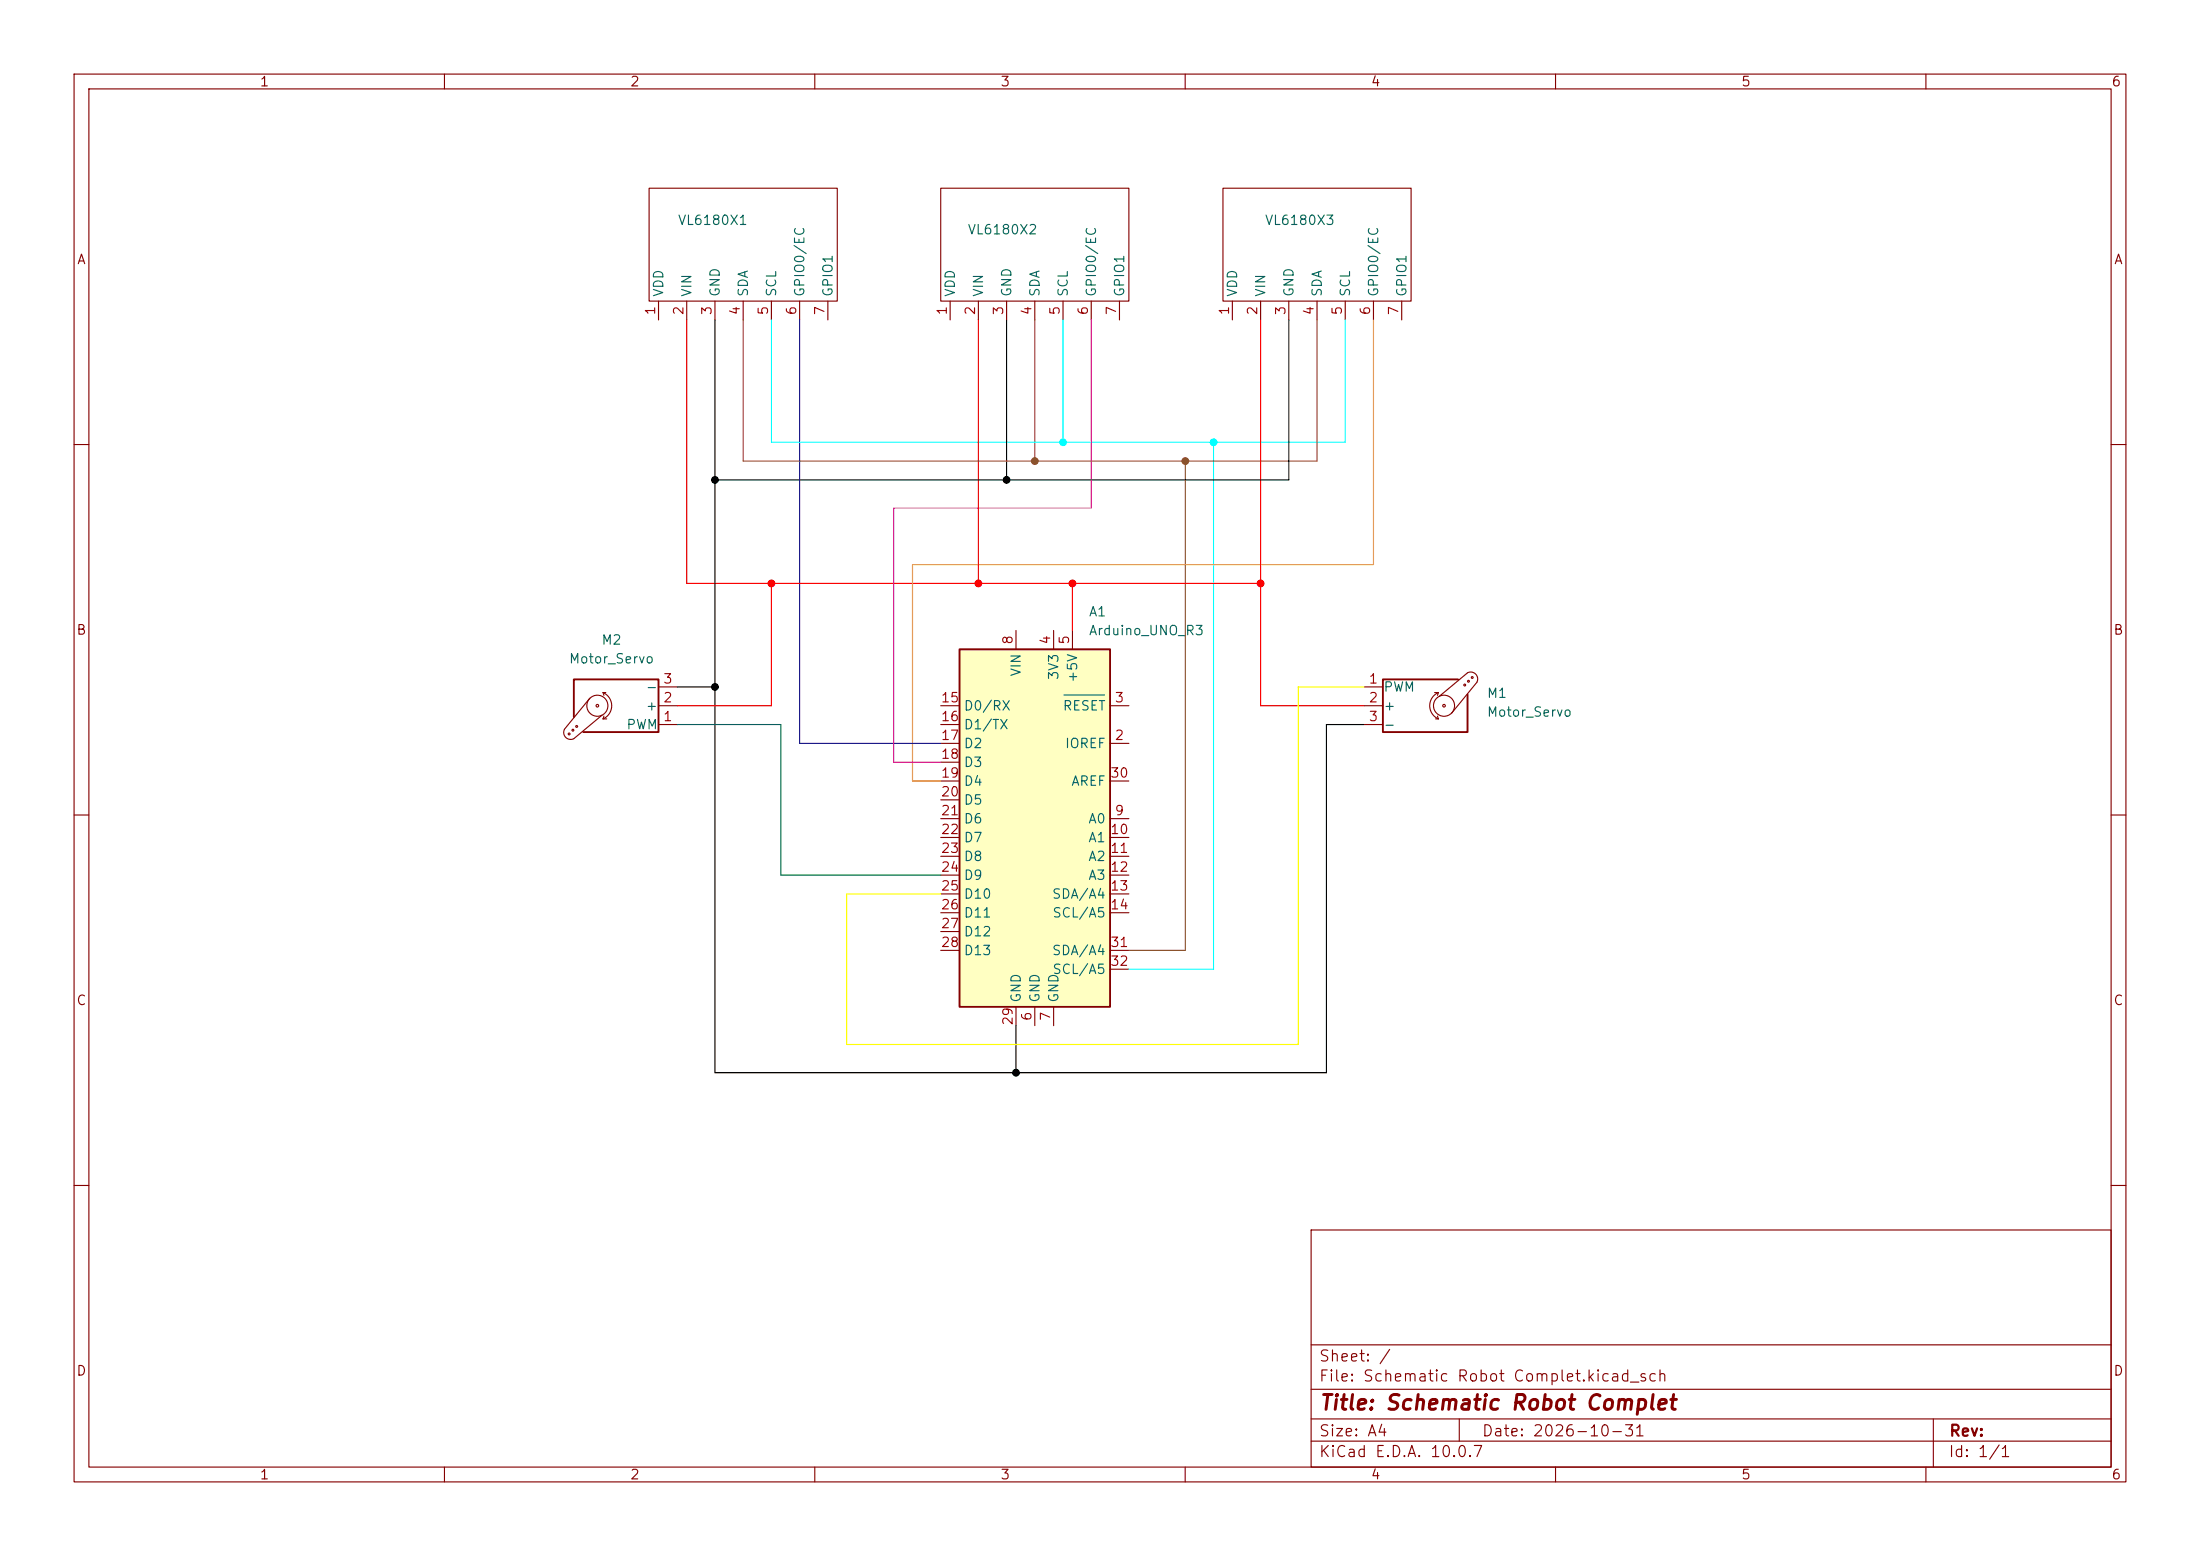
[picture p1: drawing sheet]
(kicad_sch
 (version 20260306)
 (generator "eeschema")
 (generator_version "10.0")
 (paper "A4")
 (title_block
  (title "Schematic Robot Complet")
  (date "2026-10-31"))
 (lib_symbols
  (symbol "KiCAD_Personal_components:Pololu_VL6180X" (exclude_from_sim no) (in_bom yes) (on_board yes)
   (in_pos_files yes)
   (duplicate_pin_numbers_are_jumpers no)
   (property "Reference" "VL6180X" (at 2.794 0 0) (show_name no) (do_not_autoplace no) (effects (font (size 1.27 1.27))))
   (property "Value" "" (at 0 0 0) (show_name no) (do_not_autoplace no) (effects (font (size 1.27 1.27))))
   (property "Footprint" "" (at 0 0 0) (show_name no) (do_not_autoplace no) (hide yes) (effects (font (size 1.27 1.27))))
   (property "Datasheet" "" (at 0 0 0) (show_name no) (do_not_autoplace no) (hide yes) (effects (font (size 1.27 1.27))))
   (property "Description" "" (at 0 0 0) (show_name no) (do_not_autoplace no) (hide yes) (effects (font (size 1.27 1.27))))
   (symbol "Pololu_VL6180X_0_1"
    (rectangle (start -7.62 12.7) (end 7.62 -12.7) (stroke (width 0) (type default)) (fill (type none))))
   (symbol "Pololu_VL6180X_1_1"
    (pin power_in line (at -10.16 11.43 0) (length 2.54) (name "VDD" (effects (font (size 1.27 1.27)))) (number "1" (effects (font (size 1.27 1.27)))))
    (pin power_in line (at -10.16 7.62 0) (length 2.54) (name "VIN" (effects (font (size 1.27 1.27)))) (number "2" (effects (font (size 1.27 1.27)))))
    (pin power_in line (at -10.16 3.81 0) (length 2.54) (name "GND" (effects (font (size 1.27 1.27)))) (number "3" (effects (font (size 1.27 1.27)))))
    (pin bidirectional line (at -10.16 0 0) (length 2.54) (name "SDA" (effects (font (size 1.27 1.27)))) (number "4" (effects (font (size 1.27 1.27)))))
    (pin bidirectional line (at -10.16 -3.81 0) (length 2.54) (name "SCL" (effects (font (size 1.27 1.27)))) (number "5" (effects (font (size 1.27 1.27)))))
    (pin bidirectional line (at -10.16 -7.62 0) (length 2.54) (name "GPIO0/EC" (effects (font (size 1.27 1.27)))) (number "6" (effects (font (size 1.27 1.27)))))
    (pin bidirectional line (at -10.16 -11.43 0) (length 2.54) (name "GPIO1" (effects (font (size 1.27 1.27)))) (number "7" (effects (font (size 1.27 1.27))))))
   (embedded_fonts no))
  (symbol "MCU_Module:Arduino_UNO_R3" (exclude_from_sim no) (in_bom yes) (on_board yes)
   (in_pos_files yes)
   (duplicate_pin_numbers_are_jumpers no)
   (property "Reference" "A" (at -10.16 23.495 0) (show_name no) (do_not_autoplace no) (effects (font (size 1.27 1.27)) (justify left bottom)))
   (property "Value" "Arduino_UNO_R3" (at 5.08 -26.67 0) (show_name no) (do_not_autoplace no) (effects (font (size 1.27 1.27)) (justify left top)))
   (property "Footprint" "Module:Arduino_UNO_R3" (at 0 0 0) (show_name no) (do_not_autoplace no) (hide yes) (effects (font (size 1.27 1.27)
    (italic yes))))
   (property "Datasheet" "https://www.arduino.cc/en/Main/arduinoBoardUno" (at 0 0 0) (show_name no) (do_not_autoplace no) (hide yes) (effects (font (size 1.27 1.27))))
   (property "Description" "Arduino UNO Microcontroller Module, release 3" (at 0 0 0) (show_name no) (do_not_autoplace no) (hide yes) (effects (font (size 1.27 1.27))))
   (symbol "Arduino_UNO_R3_0_1"
    (rectangle (start -10.16 22.86) (end 10.16 -25.4) (stroke (width 0.254) (type default)) (fill (type background))))
   (symbol "Arduino_UNO_R3_1_1"
    (pin no_connect line (at -10.16 -20.32 0) (length 2.54) (hide yes) (name "NC" (effects (font (size 1.27 1.27)))) (number "1" (effects (font (size 1.27 1.27)))))
    (pin output line (at 12.7 10.16 180) (length 2.54) (name "IOREF" (effects (font (size 1.27 1.27)))) (number "2" (effects (font (size 1.27 1.27)))))
    (pin input line (at 12.7 15.24 180) (length 2.54) (name "~{RESET}" (effects (font (size 1.27 1.27)))) (number "3" (effects (font (size 1.27 1.27)))))
    (pin power_out line (at 2.54 25.4 270) (length 2.54) (name "3V3" (effects (font (size 1.27 1.27)))) (number "4" (effects (font (size 1.27 1.27)))))
    (pin power_out line (at 5.08 25.4 270) (length 2.54) (name "+5V" (effects (font (size 1.27 1.27)))) (number "5" (effects (font (size 1.27 1.27)))))
    (pin power_in line (at 0 -27.94 90) (length 2.54) (name "GND" (effects (font (size 1.27 1.27)))) (number "6" (effects (font (size 1.27 1.27)))))
    (pin power_in line (at 2.54 -27.94 90) (length 2.54) (name "GND" (effects (font (size 1.27 1.27)))) (number "7" (effects (font (size 1.27 1.27)))))
    (pin power_in line (at -2.54 25.4 270) (length 2.54) (name "VIN" (effects (font (size 1.27 1.27)))) (number "8" (effects (font (size 1.27 1.27)))))
    (pin bidirectional line (at 12.7 0 180) (length 2.54) (name "A0" (effects (font (size 1.27 1.27)))) (number "9" (effects (font (size 1.27 1.27)))))
    (pin bidirectional line (at 12.7 -2.54 180) (length 2.54) (name "A1" (effects (font (size 1.27 1.27)))) (number "10" (effects (font (size 1.27 1.27)))))
    (pin bidirectional line (at 12.7 -5.08 180) (length 2.54) (name "A2" (effects (font (size 1.27 1.27)))) (number "11" (effects (font (size 1.27 1.27)))))
    (pin bidirectional line (at 12.7 -7.62 180) (length 2.54) (name "A3" (effects (font (size 1.27 1.27)))) (number "12" (effects (font (size 1.27 1.27)))))
    (pin bidirectional line (at 12.7 -10.16 180) (length 2.54) (name "SDA/A4" (effects (font (size 1.27 1.27)))) (number "13" (effects (font (size 1.27 1.27)))))
    (pin bidirectional line (at 12.7 -12.7 180) (length 2.54) (name "SCL/A5" (effects (font (size 1.27 1.27)))) (number "14" (effects (font (size 1.27 1.27)))))
    (pin bidirectional line (at -12.7 15.24 0) (length 2.54) (name "D0/RX" (effects (font (size 1.27 1.27)))) (number "15" (effects (font (size 1.27 1.27)))))
    (pin bidirectional line (at -12.7 12.7 0) (length 2.54) (name "D1/TX" (effects (font (size 1.27 1.27)))) (number "16" (effects (font (size 1.27 1.27)))))
    (pin bidirectional line (at -12.7 10.16 0) (length 2.54) (name "D2" (effects (font (size 1.27 1.27)))) (number "17" (effects (font (size 1.27 1.27)))))
    (pin bidirectional line (at -12.7 7.62 0) (length 2.54) (name "D3" (effects (font (size 1.27 1.27)))) (number "18" (effects (font (size 1.27 1.27)))))
    (pin bidirectional line (at -12.7 5.08 0) (length 2.54) (name "D4" (effects (font (size 1.27 1.27)))) (number "19" (effects (font (size 1.27 1.27)))))
    (pin bidirectional line (at -12.7 2.54 0) (length 2.54) (name "D5" (effects (font (size 1.27 1.27)))) (number "20" (effects (font (size 1.27 1.27)))))
    (pin bidirectional line (at -12.7 0 0) (length 2.54) (name "D6" (effects (font (size 1.27 1.27)))) (number "21" (effects (font (size 1.27 1.27)))))
    (pin bidirectional line (at -12.7 -2.54 0) (length 2.54) (name "D7" (effects (font (size 1.27 1.27)))) (number "22" (effects (font (size 1.27 1.27)))))
    (pin bidirectional line (at -12.7 -5.08 0) (length 2.54) (name "D8" (effects (font (size 1.27 1.27)))) (number "23" (effects (font (size 1.27 1.27)))))
    (pin bidirectional line (at -12.7 -7.62 0) (length 2.54) (name "D9" (effects (font (size 1.27 1.27)))) (number "24" (effects (font (size 1.27 1.27)))))
    (pin bidirectional line (at -12.7 -10.16 0) (length 2.54) (name "D10" (effects (font (size 1.27 1.27)))) (number "25" (effects (font (size 1.27 1.27)))))
    (pin bidirectional line (at -12.7 -12.7 0) (length 2.54) (name "D11" (effects (font (size 1.27 1.27)))) (number "26" (effects (font (size 1.27 1.27)))))
    (pin bidirectional line (at -12.7 -15.24 0) (length 2.54) (name "D12" (effects (font (size 1.27 1.27)))) (number "27" (effects (font (size 1.27 1.27)))))
    (pin bidirectional line (at -12.7 -17.78 0) (length 2.54) (name "D13" (effects (font (size 1.27 1.27)))) (number "28" (effects (font (size 1.27 1.27)))))
    (pin power_in line (at -2.54 -27.94 90) (length 2.54) (name "GND" (effects (font (size 1.27 1.27)))) (number "29" (effects (font (size 1.27 1.27)))))
    (pin input line (at 12.7 5.08 180) (length 2.54) (name "AREF" (effects (font (size 1.27 1.27)))) (number "30" (effects (font (size 1.27 1.27)))))
    (pin bidirectional line (at 12.7 -17.78 180) (length 2.54) (name "SDA/A4" (effects (font (size 1.27 1.27)))) (number "31" (effects (font (size 1.27 1.27)))))
    (pin bidirectional line (at 12.7 -20.32 180) (length 2.54) (name "SCL/A5" (effects (font (size 1.27 1.27)))) (number "32" (effects (font (size 1.27 1.27))))))
   (embedded_fonts no))
  (symbol "Motor:Motor_Servo"
   (pin_names
    (offset 0.0254)) (exclude_from_sim no) (in_bom yes) (on_board yes)
   (in_pos_files yes)
   (duplicate_pin_numbers_are_jumpers no)
   (property "Reference" "M" (at -5.08 4.445 0) (show_name no) (do_not_autoplace no) (effects (font (size 1.27 1.27)) (justify left)))
   (property "Value" "Motor_Servo" (at -5.08 -4.064 0) (show_name no) (do_not_autoplace no) (effects (font (size 1.27 1.27)) (justify left top)))
   (property "Footprint" "" (at 0 -4.826 0) (show_name no) (do_not_autoplace no) (hide yes) (effects (font (size 1.27 1.27))))
   (property "Datasheet" "http://forums.parallax.com/uploads/attachments/46831/74481.png" (at 0 -4.826 0) (show_name no) (do_not_autoplace no) (hide yes) (effects (font (size 1.27 1.27))))
   (property "Description" "Servo Motor (Futaba, HiTec, JR connector)" (at 0 0 0) (show_name no) (do_not_autoplace no) (hide yes) (effects (font (size 1.27 1.27))))
   (symbol "Motor_Servo_0_1"
    (polyline (pts (xy 2.413 1.778) (xy 1.905 1.778)) (stroke (width 0) (type default)) (fill (type none)))
    (polyline (pts (xy 2.413 1.778) (xy 2.286 1.397)) (stroke (width 0) (type default)) (fill (type none)))
    (polyline (pts (xy 2.413 -1.778) (xy 2.032 -1.778)) (stroke (width 0) (type default)) (fill (type none)))
    (polyline (pts (xy 2.413 -1.778) (xy 2.286 -1.397)) (stroke (width 0) (type default)) (fill (type none)))
    (arc (start 2.413 -1.778) (mid 1.2406 0) (end 2.413 1.778) (stroke (width 0) (type default)) (fill (type none)))
    (circle (center 3.175 0) (radius 0.1778) (stroke (width 0) (type default)) (fill (type none)))
    (circle (center 3.175 0) (radius 1.4224) (stroke (width 0) (type default)) (fill (type none)))
    (polyline (pts (xy 5.08 3.556) (xy -5.08 3.556) (xy -5.08 -3.556) (xy 6.35 -3.556) (xy 6.35 1.524)) (stroke (width 0.254) (type default)) (fill (type none)))
    (circle (center 5.969 2.794) (radius 0.127) (stroke (width 0) (type default)) (fill (type none)))
    (polyline (pts (xy 6.35 4.445) (xy 2.54 1.27)) (stroke (width 0) (type default)) (fill (type none)))
    (circle (center 6.477 3.302) (radius 0.127) (stroke (width 0) (type default)) (fill (type none)))
    (arc (start 6.35 4.445) (mid 7.4487 4.2737) (end 7.62 3.175) (stroke (width 0) (type default)) (fill (type none)))
    (circle (center 6.985 3.81) (radius 0.127) (stroke (width 0) (type default)) (fill (type none)))
    (polyline (pts (xy 7.62 3.175) (xy 4.191 -1.016)) (stroke (width 0) (type default)) (fill (type none))))
   (symbol "Motor_Servo_1_1"
    (pin passive line (at -7.62 2.54 0) (length 2.54) (name "PWM" (effects (font (size 1.27 1.27)))) (number "1" (effects (font (size 1.27 1.27)))))
    (pin passive line (at -7.62 0 0) (length 2.54) (name "+" (effects (font (size 1.27 1.27)))) (number "2" (effects (font (size 1.27 1.27)))))
    (pin passive line (at -7.62 -2.54 0) (length 2.54) (name "-" (effects (font (size 1.27 1.27)))) (number "3" (effects (font (size 1.27 1.27))))))
   (embedded_fonts no)))
 (junction
  (at 135.89 64.77)
  (diameter 0)
  (color 0 0 0 1))
 (junction
  (at 139.7 62.23)
  (diameter 0)
  (color 137 81 41 1))
 (junction
  (at 163.83 59.69)
  (diameter 0)
  (color 0 255 255 1))
 (junction
  (at 160.02 62.23)
  (diameter 0)
  (color 137 81 41 1))
 (junction
  (at 143.51 59.69)
  (diameter 0)
  (color 0 255 255 1))
 (junction
  (at 104.14 78.74)
  (diameter 0)
  (color 255 0 0 1))
 (junction
  (at 96.52 64.77)
  (diameter 0)
  (color 0 0 0 1))
 (junction
  (at 144.78 78.74)
  (diameter 0)
  (color 255 0 0 1))
 (junction
  (at 96.52 92.71)
  (diameter 0)
  (color 0 0 0 1))
 (junction
  (at 137.16 144.78)
  (diameter 0)
  (color 0 0 0 1))
 (junction
  (at 132.08 78.74)
  (diameter 0)
  (color 255 0 0 1))
 (junction
  (at 170.18 78.74)
  (diameter 0)
  (color 255 0 0 1))
 (wire
  (pts (xy 179.07 144.78) (xy 137.16 144.78))
  (stroke (width 0) (type default) (color 0 0 0 1)))
 (wire
  (pts (xy 170.18 78.74) (xy 144.78 78.74))
  (stroke (width 0) (type default) (color 255 0 0 1)))
 (wire
  (pts (xy 100.33 43.18) (xy 100.33 62.23))
  (stroke (width 0) (type default) (color 137 81 41 1)))
 (wire
  (pts (xy 96.52 144.78) (xy 137.16 144.78))
  (stroke (width 0) (type default) (color 0 0 0 1)))
 (wire
  (pts (xy 144.78 78.74) (xy 144.78 85.09))
  (stroke (width 0) (type default) (color 255 0 0 1)))
 (wire
  (pts (xy 104.14 95.25) (xy 104.14 78.74))
  (stroke (width 0) (type default) (color 255 0 0 1)))
 (wire
  (pts (xy 96.52 92.71) (xy 96.52 144.78))
  (stroke (width 0) (type default) (color 0 0 0 1)))
 (wire
  (pts (xy 177.8 62.23) (xy 160.02 62.23))
  (stroke (width 0) (type default) (color 137 81 41 1)))
 (wire
  (pts (xy 91.44 97.79) (xy 105.41 97.79))
  (stroke (width 0) (type default)))
 (wire
  (pts (xy 105.41 118.11) (xy 127 118.11))
  (stroke (width 0) (type default)))
 (wire
  (pts (xy 104.14 43.18) (xy 104.14 59.69))
  (stroke (width 0) (type default) (color 0 255 255 1)))
 (wire
  (pts (xy 147.32 43.18) (xy 147.32 68.58))
  (stroke (width 0) (type default) (color 255 0 255 1)))
 (wire
  (pts (xy 120.65 68.58) (xy 120.65 102.87))
  (stroke (width 0) (type default) (color 255 0 255 1)))
 (wire
  (pts (xy 170.18 43.18) (xy 170.18 78.74))
  (stroke (width 0) (type default) (color 255 0 0 1)))
 (wire
  (pts (xy 96.52 64.77) (xy 96.52 92.71))
  (stroke (width 0) (type default) (color 0 0 0 1)))
 (wire
  (pts (xy 105.41 97.79) (xy 105.41 118.11))
  (stroke (width 0) (type default)))
 (wire
  (pts (xy 160.02 128.27) (xy 152.4 128.27))
  (stroke (width 0) (type default) (color 137 81 41 1)))
 (wire
  (pts (xy 181.61 59.69) (xy 163.83 59.69))
  (stroke (width 0) (type default) (color 0 255 255 1)))
 (wire
  (pts (xy 185.42 76.2) (xy 123.19 76.2))
  (stroke (width 0) (type default) (color 255 153 0 1)))
 (wire
  (pts (xy 107.95 100.33) (xy 127 100.33))
  (stroke (width 0) (type default) (color 0 0 255 1)))
 (wire
  (pts (xy 179.07 97.79) (xy 179.07 144.78))
  (stroke (width 0) (type default) (color 0 0 0 1)))
 (wire
  (pts (xy 184.15 97.79) (xy 179.07 97.79))
  (stroke (width 0) (type default) (color 0 0 0 1)))
 (wire
  (pts (xy 135.89 43.18) (xy 135.89 64.77))
  (stroke (width 0) (type default) (color 0 0 0 1)))
 (wire
  (pts (xy 163.83 130.81) (xy 163.83 59.69))
  (stroke (width 0) (type default) (color 0 255 255 1)))
 (wire
  (pts (xy 152.4 130.81) (xy 163.83 130.81))
  (stroke (width 0) (type default) (color 0 255 255 1)))
 (wire
  (pts (xy 181.61 59.69) (xy 181.61 43.18))
  (stroke (width 0) (type default) (color 0 255 255 1)))
 (wire
  (pts (xy 177.8 43.18) (xy 177.8 62.23))
  (stroke (width 0) (type default) (color 137 81 41 1)))
 (wire
  (pts (xy 147.32 68.58) (xy 120.65 68.58))
  (stroke (width 0) (type default) (color 255 0 255 1)))
 (wire
  (pts (xy 185.42 43.18) (xy 185.42 76.2))
  (stroke (width 0) (type default) (color 255 153 0 1)))
 (wire
  (pts (xy 143.51 43.18) (xy 143.51 59.69))
  (stroke (width 0) (type default) (color 0 255 255 1)))
 (wire
  (pts (xy 160.02 62.23) (xy 160.02 128.27))
  (stroke (width 0) (type default) (color 137 81 41 1)))
 (wire
  (pts (xy 175.26 92.71) (xy 175.26 140.97))
  (stroke (width 0) (type default) (color 255 255 0 1)))
 (wire
  (pts (xy 96.52 43.18) (xy 96.52 64.77))
  (stroke (width 0) (type default) (color 0 0 0 1)))
 (wire
  (pts (xy 139.7 43.18) (xy 139.7 62.23))
  (stroke (width 0) (type default) (color 137 81 41 1)))
 (wire
  (pts (xy 92.71 78.74) (xy 104.14 78.74))
  (stroke (width 0) (type default) (color 255 0 0 1)))
 (wire
  (pts (xy 91.44 92.71) (xy 96.52 92.71))
  (stroke (width 0) (type default) (color 0 0 0 1)))
 (wire
  (pts (xy 170.18 95.25) (xy 170.18 78.74))
  (stroke (width 0) (type default) (color 255 0 0 1)))
 (wire
  (pts (xy 173.99 43.18) (xy 173.99 64.77))
  (stroke (width 0) (type default) (color 0 0 0 1)))
 (wire
  (pts (xy 91.44 95.25) (xy 104.14 95.25))
  (stroke (width 0) (type default) (color 255 0 0 1)))
 (wire
  (pts (xy 104.14 78.74) (xy 144.78 78.74))
  (stroke (width 0) (type default) (color 255 0 0 1)))
 (wire
  (pts (xy 107.95 43.18) (xy 107.95 100.33))
  (stroke (width 0) (type default) (color 0 0 255 1)))
 (wire
  (pts (xy 104.14 59.69) (xy 163.83 59.69))
  (stroke (width 0) (type default) (color 0 255 255 1)))
 (wire
  (pts (xy 92.71 43.18) (xy 92.71 78.74))
  (stroke (width 0) (type default) (color 255 0 0 1)))
 (wire
  (pts (xy 96.52 64.77) (xy 173.99 64.77))
  (stroke (width 0) (type default) (color 0 0 0 1)))
 (wire
  (pts (xy 184.15 92.71) (xy 175.26 92.71))
  (stroke (width 0) (type default) (color 255 255 0 1)))
 (wire
  (pts (xy 100.33 62.23) (xy 160.02 62.23))
  (stroke (width 0) (type default) (color 137 81 41 1)))
 (wire
  (pts (xy 184.15 95.25) (xy 170.18 95.25))
  (stroke (width 0) (type default) (color 255 0 0 1)))
 (wire
  (pts (xy 114.3 140.97) (xy 114.3 120.65))
  (stroke (width 0) (type default) (color 255 255 0 1)))
 (wire
  (pts (xy 132.08 43.18) (xy 132.08 78.74))
  (stroke (width 0) (type default) (color 255 0 0 1)))
 (wire
  (pts (xy 137.16 144.78) (xy 137.16 138.43))
  (stroke (width 0) (type default) (color 0 0 0 1)))
 (wire
  (pts (xy 114.3 120.65) (xy 127 120.65))
  (stroke (width 0) (type default) (color 255 255 0 1)))
 (wire
  (pts (xy 123.19 76.2) (xy 123.19 105.41))
  (stroke (width 0) (type default) (color 255 153 0 1)))
 (wire
  (pts (xy 175.26 140.97) (xy 114.3 140.97))
  (stroke (width 0) (type default) (color 255 255 0 1)))
 (wire
  (pts (xy 123.19 105.41) (xy 127 105.41))
  (stroke (width 0) (type default) (color 255 153 0 1)))
 (wire
  (pts (xy 120.65 102.87) (xy 127 102.87))
  (stroke (width 0) (type default) (color 255 0 255 1)))
 (symbol
  (lib_id "Motor:Motor_Servo")
  (at 191.77 95.25 0)
  (unit 1)
  (body_style 1)
  (exclude_from_sim no)
  (in_bom yes)
  (on_board yes)
  (in_pos_files yes)
  (dnp no)
  (fields_autoplaced yes)
  (property "Reference" "M1" (at 200.66 93.5468 0) (show_name no) (do_not_autoplace no) (effects (font (size 1.27 1.27)) (justify left)))
  (property "Value" "Motor_Servo" (at 200.66 96.0868 0) (show_name no) (do_not_autoplace no) (effects (font (size 1.27 1.27)) (justify left)))
  (property "Footprint" "" (at 191.77 100.076 0) (hide yes) (show_name no) (do_not_autoplace no) (effects (font (size 1.27 1.27))))
  (property "Datasheet" "http://forums.parallax.com/uploads/attachments/46831/74481.png" (at 191.77 100.076 0) (hide yes) (show_name no) (do_not_autoplace no) (effects (font (size 1.27 1.27))))
  (property "Description" "Servo Motor (Futaba, HiTec, JR connector)" (at 191.77 95.25 0) (hide yes) (show_name no) (do_not_autoplace no) (effects (font (size 1.27 1.27))))
  (pin "1")
  (pin "2")
  (pin "3"))
 (symbol
  (lib_id "Motor:Motor_Servo")
  (at 83.82 95.25 180)
  (unit 1)
  (body_style 1)
  (exclude_from_sim no)
  (in_bom yes)
  (on_board yes)
  (in_pos_files yes)
  (dnp no)
  (fields_autoplaced yes)
  (property "Reference" "M2" (at 82.5639 86.36 0) (show_name no) (do_not_autoplace no) (effects (font (size 1.27 1.27))))
  (property "Value" "Motor_Servo" (at 82.5639 88.9 0) (show_name no) (do_not_autoplace no) (effects (font (size 1.27 1.27))))
  (property "Footprint" "" (at 83.82 90.424 0) (hide yes) (show_name no) (do_not_autoplace no) (effects (font (size 1.27 1.27))))
  (property "Datasheet" "http://forums.parallax.com/uploads/attachments/46831/74481.png" (at 83.82 90.424 0) (hide yes) (show_name no) (do_not_autoplace no) (effects (font (size 1.27 1.27))))
  (property "Description" "Servo Motor (Futaba, HiTec, JR connector)" (at 83.82 95.25 0) (hide yes) (show_name no) (do_not_autoplace no) (effects (font (size 1.27 1.27))))
  (pin "1")
  (pin "2")
  (pin "3"))
 (symbol
  (lib_id "KiCAD_Personal_components:Pololu_VL6180X")
  (at 100.33 33.02 90)
  (unit 1)
  (body_style 1)
  (exclude_from_sim no)
  (in_bom yes)
  (on_board yes)
  (in_pos_files yes)
  (dnp no)
  (property "Reference" "VL6180X1" (at 91.44 29.718 90) (show_name no) (do_not_autoplace no) (effects (font (size 1.27 1.27)) (justify right)))
  (property "Value" "" (at 100.33 33.02 0) (show_name no) (do_not_autoplace no) (effects (font (size 1.27 1.27))))
  (property "Footprint" "" (at 100.33 33.02 0) (hide yes) (show_name no) (do_not_autoplace no) (effects (font (size 1.27 1.27))))
  (property "Datasheet" "" (at 100.33 33.02 0) (hide yes) (show_name no) (do_not_autoplace no) (effects (font (size 1.27 1.27))))
  (property "Description" "" (at 100.33 33.02 0) (hide yes) (show_name no) (do_not_autoplace no) (effects (font (size 1.27 1.27))))
  (pin "6")
  (pin "5")
  (pin "2")
  (pin "3")
  (pin "7")
  (pin "4")
  (pin "1"))
 (symbol
  (lib_id "MCU_Module:Arduino_UNO_R3")
  (at 139.7 110.49 0)
  (unit 1)
  (body_style 1)
  (exclude_from_sim no)
  (in_bom yes)
  (on_board yes)
  (in_pos_files yes)
  (dnp no)
  (fields_autoplaced yes)
  (property "Reference" "A1" (at 146.9233 82.55 0) (show_name no) (do_not_autoplace no) (effects (font (size 1.27 1.27)) (justify left)))
  (property "Value" "Arduino_UNO_R3" (at 146.9233 85.09 0) (show_name no) (do_not_autoplace no) (effects (font (size 1.27 1.27)) (justify left)))
  (property "Footprint" "Module:Arduino_UNO_R3" (at 139.7 110.49 0) (hide yes) (show_name no) (do_not_autoplace no) (effects (font (size 1.27 1.27)
    (italic yes))))
  (property "Datasheet" "https://www.arduino.cc/en/Main/arduinoBoardUno" (at 139.7 110.49 0) (hide yes) (show_name no) (do_not_autoplace no) (effects (font (size 1.27 1.27))))
  (property "Description" "Arduino UNO Microcontroller Module, release 3" (at 139.7 110.49 0) (hide yes) (show_name no) (do_not_autoplace no) (effects (font (size 1.27 1.27))))
  (pin "29")
  (pin "6")
  (pin "27")
  (pin "20")
  (pin "4")
  (pin "1")
  (pin "2")
  (pin "7")
  (pin "30")
  (pin "18")
  (pin "3")
  (pin "17")
  (pin "21")
  (pin "5")
  (pin "19")
  (pin "22")
  (pin "28")
  (pin "25")
  (pin "23")
  (pin "8")
  (pin "9")
  (pin "32")
  (pin "26")
  (pin "31")
  (pin "24")
  (pin "10")
  (pin "11")
  (pin "12")
  (pin "13")
  (pin "14")
  (pin "15")
  (pin "16"))
 (symbol
  (lib_id "KiCAD_Personal_components:Pololu_VL6180X")
  (at 139.7 33.02 90)
  (unit 1)
  (body_style 1)
  (exclude_from_sim no)
  (in_bom yes)
  (on_board yes)
  (in_pos_files yes)
  (dnp no)
  (property "Reference" "VL6180X2" (at 130.556 30.988 90) (show_name no) (do_not_autoplace no) (effects (font (size 1.27 1.27)) (justify right)))
  (property "Value" "" (at 139.7 33.02 0) (show_name no) (do_not_autoplace no) (effects (font (size 1.27 1.27))))
  (property "Footprint" "" (at 139.7 33.02 0) (hide yes) (show_name no) (do_not_autoplace no) (effects (font (size 1.27 1.27))))
  (property "Datasheet" "" (at 139.7 33.02 0) (hide yes) (show_name no) (do_not_autoplace no) (effects (font (size 1.27 1.27))))
  (property "Description" "" (at 139.7 33.02 0) (hide yes) (show_name no) (do_not_autoplace no) (effects (font (size 1.27 1.27))))
  (pin "6")
  (pin "5")
  (pin "2")
  (pin "3")
  (pin "7")
  (pin "4")
  (pin "1"))
 (symbol
  (lib_id "KiCAD_Personal_components:Pololu_VL6180X")
  (at 177.8 33.02 90)
  (unit 1)
  (body_style 1)
  (exclude_from_sim no)
  (in_bom yes)
  (on_board yes)
  (in_pos_files yes)
  (dnp no)
  (property "Reference" "VL6180X3" (at 170.688 29.718 90) (show_name no) (do_not_autoplace no) (effects (font (size 1.27 1.27)) (justify right)))
  (property "Value" "" (at 177.8 33.02 0) (show_name no) (do_not_autoplace no) (effects (font (size 1.27 1.27))))
  (property "Footprint" "" (at 177.8 33.02 0) (hide yes) (show_name no) (do_not_autoplace no) (effects (font (size 1.27 1.27))))
  (property "Datasheet" "" (at 177.8 33.02 0) (hide yes) (show_name no) (do_not_autoplace no) (effects (font (size 1.27 1.27))))
  (property "Description" "" (at 177.8 33.02 0) (hide yes) (show_name no) (do_not_autoplace no) (effects (font (size 1.27 1.27))))
  (pin "6")
  (pin "5")
  (pin "2")
  (pin "3")
  (pin "7")
  (pin "4")
  (pin "1"))
 (sheet_instances
  (path ""
   (page "1")))
 (embedded_fonts no))
